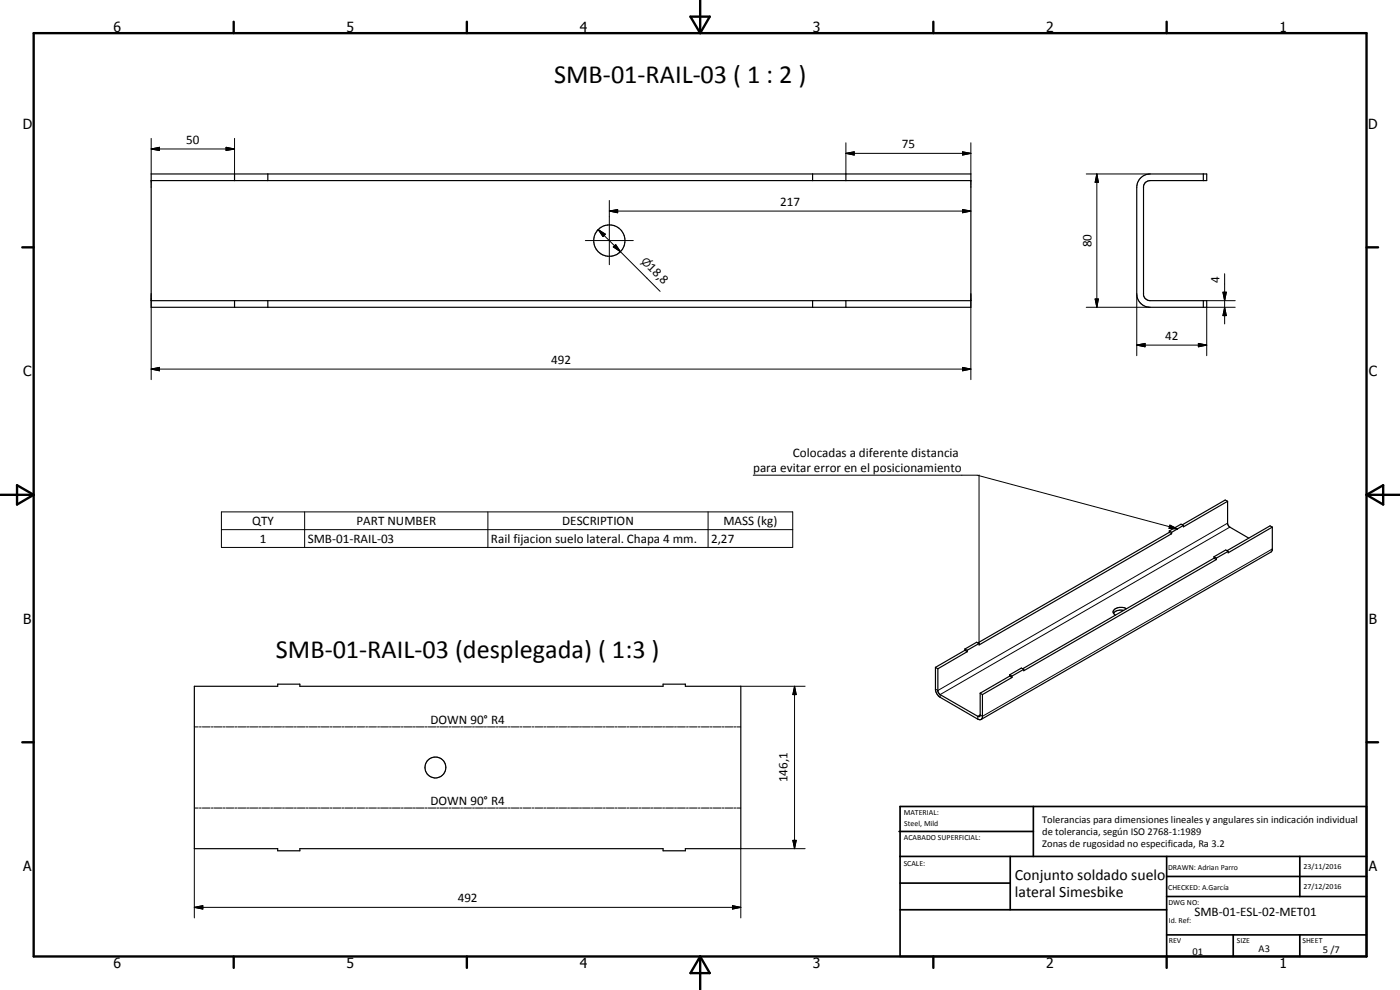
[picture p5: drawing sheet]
<svg xmlns="http://www.w3.org/2000/svg" width="420mm" height="297mm" viewBox="0 0 420 297" stroke-linecap="round" stroke-linejoin="round" font-family="sans-serif">
<g fill="none" stroke="#000" stroke-width=".35">
<path d="M45.4 54.2h246M45.4 52.2h246v40h-246zM70.4 52.2v2M80.4 52.2v2M243.9 52.2v2M253.9 52.2v2M342.5 53.2l1.2-.7 1.4-.3h17.1v2h-17.4a1.91 1.91 0 0 0-1.6 1.7l.1 33 .9 1 .9 .3h17.1v2h-17.1a4 4 0 0 1-3.9-4v-32l.2-1.4zM361.1 52.2v2M45.4 90.2h246M70.4 90.2v2M80.4 90.2v2M243.9 90.2v2"/>
<path d="M253.9 90.2v2M361.1 90.2v2M350.9 159.3l.7 .4M350.9 159.3v.4M350.9 159.7l.7 .4M350.9 159.7l-57.5 33.2M351.6 159.7v.4M355.2 157.6l-.8-.3-3.5 2M355.2 157.6l-3.6 2.1M368.4 150.4l-13.2 7.7v-.5M368.4 150.4l-.7-.4-12.9 7.5M368.4 150.4v6.7l.3 .6 6.1 3.8"/>
<path d="M381.8 158.2l-13.2 7.7v-.5M381.8 158.2l-.6-.4-13 7.4M381.8 158.2v6.8l-.4 .7-86.9 50.2M351.6 160.1l-57.8 33.4v-.4M364.4 167.5l-57.5 33.2M364.4 167l.6 .5M364.4 167v.5M364.4 167.5l.6 .4M365 167.9l-57.8 33.4v-.5M365 167.5v.4M368.6 165.4l-.7-.4-3.5 2M368.6 165.4l-3.6 2.1"/>
<path d="M289.6 194.7l.7 .4M289.6 194.7v.4M289.6 195.1l.7 .4M289.6 195.1l-8.9 5.1M290.3 195.1v.4M290.3 195.5l-8.8 5.2M293.8 193.1l-.7-.4-3.5 2M293.8 193.1l-3.5 2M334.2 184l.6 .6M337.2 183.1a2.82 2.82 0 0 0-3 .9M338.1 182.6a2.76 2.76 0 0 0-4.1 1l.2 .4M58.3 205.9h25v-.6h6.7v.6h109v-.6h6.7v.6h16.6v48.7h-16.6v.7h-6.7v-.7h-109v.7h-6.7v-.7h-25z"/>
<path d="M280.7 200.2l.8 .5M280.7 200.2v6.9a3.3 3.3 0 0 0 1.4 2.1l11.3 6.6 .8 .1 .5-.3 .1-.4v-6.8M281.5 200.7v6.7l.3 .8 11.8 6.8h.3l.3-.3v-6.7M294.2 208l.6 .4M303 202.9l-8.8 5.1M303 202.5l.7 .4M303 202.5v.4M303 202.9l.7 .4M303.7 203.3l-8.9 5.1M303.7 202.9v.4M307.2 200.8l-.7-.4-3.5 2.1M307.2 200.8l-3.5 2.1"/>
<circle cx="182.9" cy="72.2" r="4.7"/>
<circle cx="130.7" cy="230.3" r="3.1"/>
</g>
<g fill="none" stroke="#000" stroke-width=".3">
<path d="M45.4 44.7l2.5-.5v1zM45.4 41.5v10.7M45.4 44.7h25M67.8 44.2l2.6 .5-2.6 .5zM70.4 41.5v10.7M253.9 46l2.5-.4v.9zM253.9 46h37.5M253.9 42.8v9.4M288.9 45.6l2.5 .4-2.5 .5zM291.4 42.8v9.4M326 52.2h19.1M329.2 52.2l.4 2.5h-.9z"/>
<path d="M329.2 52.2v40M175.7 72.2h14.4M179.5 68.9l2.2 1.4-.7 .7zM179.5 68.9l18.6 18.5M182.9 63.3l2.5-.4v.9zM182.9 60.2v19.2M182.9 63.3h108.5M184.1 74.1l.7-.7 1.4 2.1zM288.9 62.9l2.5 .4-2.5 .5zM45.4 88.2v25.7M291.4 88.2v25.7M326 92.2h19.1"/>
<path d="M328.7 89.7h.9l-.4 2.5zM341.2 88.2v18.5M362.2 90.2h8.5M367 87.7h1l-.5 2.5zM367.5 92.2l.5 2.5h-1zM367.5 82.1v15.1M370.7 92.2h-8.5v14.5M45.4 110.7l2.5-.5v1.1zM45.4 110.7h246M288.9 110.2l2.5 .5-2.5 .6zM341.2 103.5l2.5-.5v1.1zM341.2 103.5h21"/>
<path d="M359.7 103l2.5 .5-2.5 .6zM66.5 153.6h171.4v10.7h-171.4zM66.5 158.9h171.4M91.4 153.6v10.7M146.4 153.6v10.7M212.5 153.6v10.7M226 142.6h67.3l60.1 16.1M293.8 142.5v50.6M351.1 157.6l2.3 1.1-2.6-.2zM368.4 157l-86.9 50.2-.8-.4M369.1 158.2l-87 50.2v.8M381.8 164.7l-87 50.2-.6-.4-.8 .4v.9"/>
<path d="M58.3 218.1h1.2M59.8 218.1h.6M60.7 218.1h2.4M63.4 218.1h.6M64.3 218.1h2.4M67 218.1h.6M67.8 218.1h2.4M70.5 218.1h.6M71.4 218.1h2.4M74.1 218.1h.6M75 218.1h2.4M77.7 218.1h.6"/>
<path d="M78.6 218.1h2.3M81.2 218.1h.6M82.1 218.1h2.4M84.8 218.1h.6M85.7 218.1h2.3M88.3 218.1h.6M89.2 218.1h2.4M91.9 218.1h.6M92.8 218.1h2.4M95.5 218.1h.6M96.3 218.1h2.5M99 218.1h.6"/>
<path d="M99.9 218.1h2.4M102.6 218.1h.6M103.5 218.1h2.4M106.2 218.1h.6M107.1 218.1h2.3M109.8 218.1h.5M110.6 218.1h2.4M113.3 218.1h.6M114.2 218.1h2.4M116.9 218.1h.6M117.8 218.1h2.3M120.4 218.1h.6"/>
<path d="M121.3 218.1h2.4M124 218.1h.6M124.9 218.1h2.4M127.6 218.1h.6M128.5 218.1h2.3M131.1 218.1h.6M132 218.1h2.4M134.7 218.1h.6M135.6 218.1h2.4M138.2 218.1h.6M139.1 218.1h2.4M141.8 218.1h.6"/>
<path d="M142.7 218.1h2.4M145.4 218.1h.6M146.3 218.1h2.4M149 218.1h.6M149.8 218.1h2.4M152.5 218.1h.6M153.4 218.1h2.4M156.1 218.1h.6M157 218.1h2.3M159.7 218.1h.5M160.6 218.1h2.3M163.2 218.1h.6"/>
<path d="M164.1 218.1h2.4M166.8 218.1h.6M167.7 218.1h2.3M170.3 218.1h.6M171.2 218.1h2.4M173.9 218.1h.6M174.8 218.1h2.4M177.5 218.1h.6M178.4 218.1h2.4M181 218.1h.6M181.9 218.1h2.4M184.6 218.1h.6"/>
<path d="M185.5 218.1h2.4M188.2 218.1h.6M189 218.1h2.4M191.7 218.1h.6M192.6 218.1h2.4M195.3 218.1h.6M196.2 218.1h2.4M198.9 218.1h.6M199.8 218.1h2.3M202.4 218.1h.6M203.3 218.1h2.4M206 218.1h.6"/>
<path d="M206.9 218.1h2.3M209.6 218.1h.5M210.5 218.1h2.3M213.1 218.1h.6M214 218.1h2.4M216.7 218.1h.6M217.6 218.1h2.4M220.2 218.1h.6M221.1 218.1h1.2M222.3 205.9h19.3M238.5 205.9l.5 2.5h-1.1zM238.5 205.9v48.7"/>
<path d="M58.3 242.4h1.2M58.3 254.6v20.8M59.8 242.4h.6M60.7 242.4h2.4M63.4 242.4h.6M64.3 242.4h2.4M67 242.4h.6M67.8 242.4h2.4M70.5 242.4h.6M71.4 242.4h2.4M74.1 242.4h.6M75 242.4h2.4"/>
<path d="M77.7 242.4h.6M78.6 242.4h2.3M81.2 242.4h.6M82.1 242.4h2.4M84.8 242.4h.6M85.7 242.4h2.3M88.3 242.4h.6M89.2 242.4h2.4M91.9 242.4h.6M92.8 242.4h2.4M95.5 242.4h.6M96.3 242.4h2.5"/>
<path d="M99 242.4h.6M99.9 242.4h2.4M102.6 242.4h.6M103.5 242.4h2.4M106.2 242.4h.6M107.1 242.4h2.3M109.8 242.4h.5M110.6 242.4h2.4M113.3 242.4h.6M114.2 242.4h2.4M116.9 242.4h.6M117.8 242.4h2.3"/>
<path d="M120.4 242.4h.6M121.3 242.4h2.4M124 242.4h.6M124.9 242.4h2.4M127.6 242.4h.6M128.5 242.4h2.3M131.1 242.4h.6M132 242.4h2.4M134.7 242.4h.6M135.6 242.4h2.4M138.2 242.4h.6M139.1 242.4h2.4"/>
<path d="M141.8 242.4h.6M142.7 242.4h2.4M145.4 242.4h.6M146.3 242.4h2.4M149 242.4h.6M149.8 242.4h2.4M152.5 242.4h.6M153.4 242.4h2.4M156.1 242.4h.6M157 242.4h2.3M159.7 242.4h.5M160.6 242.4h2.3"/>
<path d="M163.2 242.4h.6M164.1 242.4h2.4M166.8 242.4h.6M167.7 242.4h2.3M170.3 242.4h.6M171.2 242.4h2.4M173.9 242.4h.6M174.8 242.4h2.4M177.5 242.4h.6M178.4 242.4h2.4M181 242.4h.6M181.9 242.4h2.4"/>
<path d="M184.6 242.4h.6M185.5 242.4h2.4M188.2 242.4h.6M189 242.4h2.4M191.7 242.4h.6M192.6 242.4h2.4M195.3 242.4h.6M196.2 242.4h2.4M198.9 242.4h.6M199.8 242.4h2.3M202.4 242.4h.6M203.3 242.4h2.4"/>
<path d="M206 242.4h.6M206.9 242.4h2.3M209.6 242.4h.5M210.5 242.4h2.3M213.1 242.4h.6M214 242.4h2.4M216.7 242.4h.6M217.6 242.4h2.4M220.2 242.4h.6M221.1 242.4h1.2M237.9 252.1h1.1l-.5 2.5zM241.6 254.6h-19.3v20.8"/>
<path d="M58.3 272.2l2.6-.5v1.1zM58.3 272.2h164M219.8 271.7l2.5 .5-2.5 .6z"/>
</g>
<g fill="none" stroke="#000" stroke-width=".71">
<path d="M10.1 9.9h400v277.1h-400zM70.1 6.5v3.4M140.1 6.5v3.4M207.2 5h5.8l-2.9 4.9zM210.1 0v9.9M280.1 6.5v3.4M350.1 6.5v3.4M6.7 74.2h3.4M410.1 74.2h3.5M.1 148.5h10M5.1 145.6l5 2.9-5 2.9zM410.1 148.5h10"/>
<path d="M410.1 148.5l5-2.9v5.8zM6.7 222.7h3.4M410.1 222.7h3.5M70.1 287v3.4M140.1 287v3.4M210.1 287v10M210.1 287l2.9 5h-5.8zM280.1 287v3.4M350.1 287v3.4"/>
</g>
<g fill="none" stroke="#000" stroke-width=".51">
<path d="M269.8 249.5h40.3M270.1 242h140v45h-140zM270.1 257h140M303.2 257v16M310.1 242v15M350.1 257v30M390.1 257v12M270.1 265h33.1M270.1 273h80M350.1 269h60M350.1 263h60M350.1 280.5h60"/>
<path d="M370.1 280.5v6.5M390.1 280.5v6.5"/>
</g>
<g fill="#000">
<path d="M45.4 44.7l2.5-.5v1zM67.8 44.2l2.6 .5-2.6 .5zM253.9 46l2.5-.4v.9zM288.9 45.6l2.5 .4-2.5 .5zM329.2 52.2l.4 2.5h-.9zM179.5 68.9l2.2 1.4-.7 .7zM184.1 74.1l.7-.7 1.4 2.1zM182.9 63.3l2.5-.4v.9zM288.9 62.9l2.5 .4-2.5 .5zM328.7 89.7h.9l-.4 2.5zM367 87.7h1l-.5 2.5zM367.5 92.2l.5 2.5h-1z"/>
<path d="M45.4 110.7l2.5-.5v1.1zM288.9 110.2l2.5 .5-2.5 .6zM341.2 103.5l2.5-.5v1.1zM359.7 103l2.5 .5-2.5 .6zM351.1 157.6l2.3 1.1-2.6-.2zM238.5 205.9l.5 2.5h-1.1zM237.9 252.1h1.1l-.5 2.5zM58.3 272.2l2.6-.5v1.1zM219.8 271.7l2.5 .5-2.5 .6z"/>
</g>
<g font-size="7.9">
<text x="166.3" y="25">SMB-01-RAIL-03 ( 1 : 2 )</text>
<text x="82.8" y="197.4">SMB-01-RAIL-03 (desplegada) ( 1:3 )</text>
</g>
<g font-size="4.7">
<text x="304.6" y="263.9">Conjunto soldado suelo</text>
<text x="304.6" y="269.3">lateral Simesbike</text>
</g>
<g font-size="4.2">
<text x="34" y="9.6">6</text>
<text x="104" y="9.6">5</text>
<text x="174" y="9.6">4</text>
<text x="244" y="9.6">3</text>
<text x="314" y="9.6">2</text>
<text x="384" y="9.6">1</text>
<text x="6.8" y="38.7">D</text>
<text x="410.6" y="38.7">D</text>
<text x="7" y="112.9">C</text>
<text x="410.8" y="112.9">C</text>
<text x="7" y="187.1">B</text>
<text x="410.8" y="187.1">B</text>
<text x="7" y="261.4">A</text>
<text x="410.8" y="261.4">A</text>
<text x="34" y="290.4">6</text>
<text x="104" y="290.4">5</text>
<text x="174" y="290.4">4</text>
<text x="244" y="290.4">3</text>
<text x="314" y="290.4">2</text>
<text x="384" y="290.4">1</text>
</g>
<g font-size="3.9">
<text x="55.9" y="43.1">50</text>
<text x="270.6" y="44.5">75</text>
<text x="234.1" y="61.8">217</text>
<text x="327.6" y="74.2" transform="rotate(-90 327.6 74.2)">80</text>
<text x="194.2" y="80.5" transform="rotate(45 194.2 80.5)">18,8</text>
<text x="366" y="84.9" transform="rotate(-90 366 84.9)">4</text>
<text x="349.7" y="102.1">42</text>
<text x="165.4" y="109.2">492</text>
<text x="237.9" y="137.1">Colocadas a diferente distancia</text>
<text x="226" y="141.6">para evitar error en el posicionamiento</text>
<text x="75.7" y="157.5">QTY</text>
<text x="107" y="157.5">PART NUMBER</text>
<text x="168.7" y="157.5">DESCRIPTION</text>
<text x="217.1" y="157.6">MASS (kg)</text>
<text x="78" y="162.9">1</text>
<text x="92.4" y="162.9">SMB-01-RAIL-03</text>
<text x="147.4" y="162.9">Rail fijacion suelo lateral. Chapa 4 mm.</text>
<text x="213.4" y="162.9">2,27</text>
<text x="129.2" y="217.3">DOWN 90° R4</text>
<text x="236.4" y="234.8" transform="rotate(-90 236.4 234.8)">146,1</text>
<text x="129.2" y="241.7">DOWN 90° R4</text>
<text x="137.4" y="270.7">492</text>
<text x="358.5" y="275">SMB-01-ESL-02-MET01</text>
</g>
<text font-size="3.3" x="192.2" y="78.5" transform="rotate(45 192.2 78.5)">⌀</text>
<g font-size="3.1">
<text x="312.7" y="246.8">Tolerancias para dimensiones lineales y angulares sin indicación individual</text>
<text x="312.7" y="250.4">de tolerancia, según ISO 2768-1:1989</text>
<text x="312.7" y="254">Zonas de rugosidad no especificada, Ra 3.2</text>
<text x="357.9" y="286.4">01</text>
<text x="377.7" y="285.6">A3</text>
<text x="397" y="285.9">5 /7</text>
</g>
<g font-size="2.4">
<text x="271.2" y="244.4">MATERIAL:</text>
<text x="271.3" y="252">ACABADO SUPERFICIAL:</text>
<text x="271.4" y="247.9">Steel, Mild</text>
<text x="271.2" y="259.7">SCALE:</text>
<text x="350.6" y="261">DRAWN: Adrian Parro</text>
<text x="391.2" y="260.6">23/11/2016</text>
<text x="350.6" y="267.1">CHECKED: A.García</text>
<text x="391.2" y="266.7">27/12/2016</text>
<text x="350.6" y="271.4">DWG NO:</text>
<text x="350.8" y="276.9">Id. Ref:</text>
<text x="350.8" y="282.8">REV</text>
<text x="371.2" y="282.9">SIZE</text>
<text x="390.9" y="282.9">SHEET</text>
</g>
</svg>
